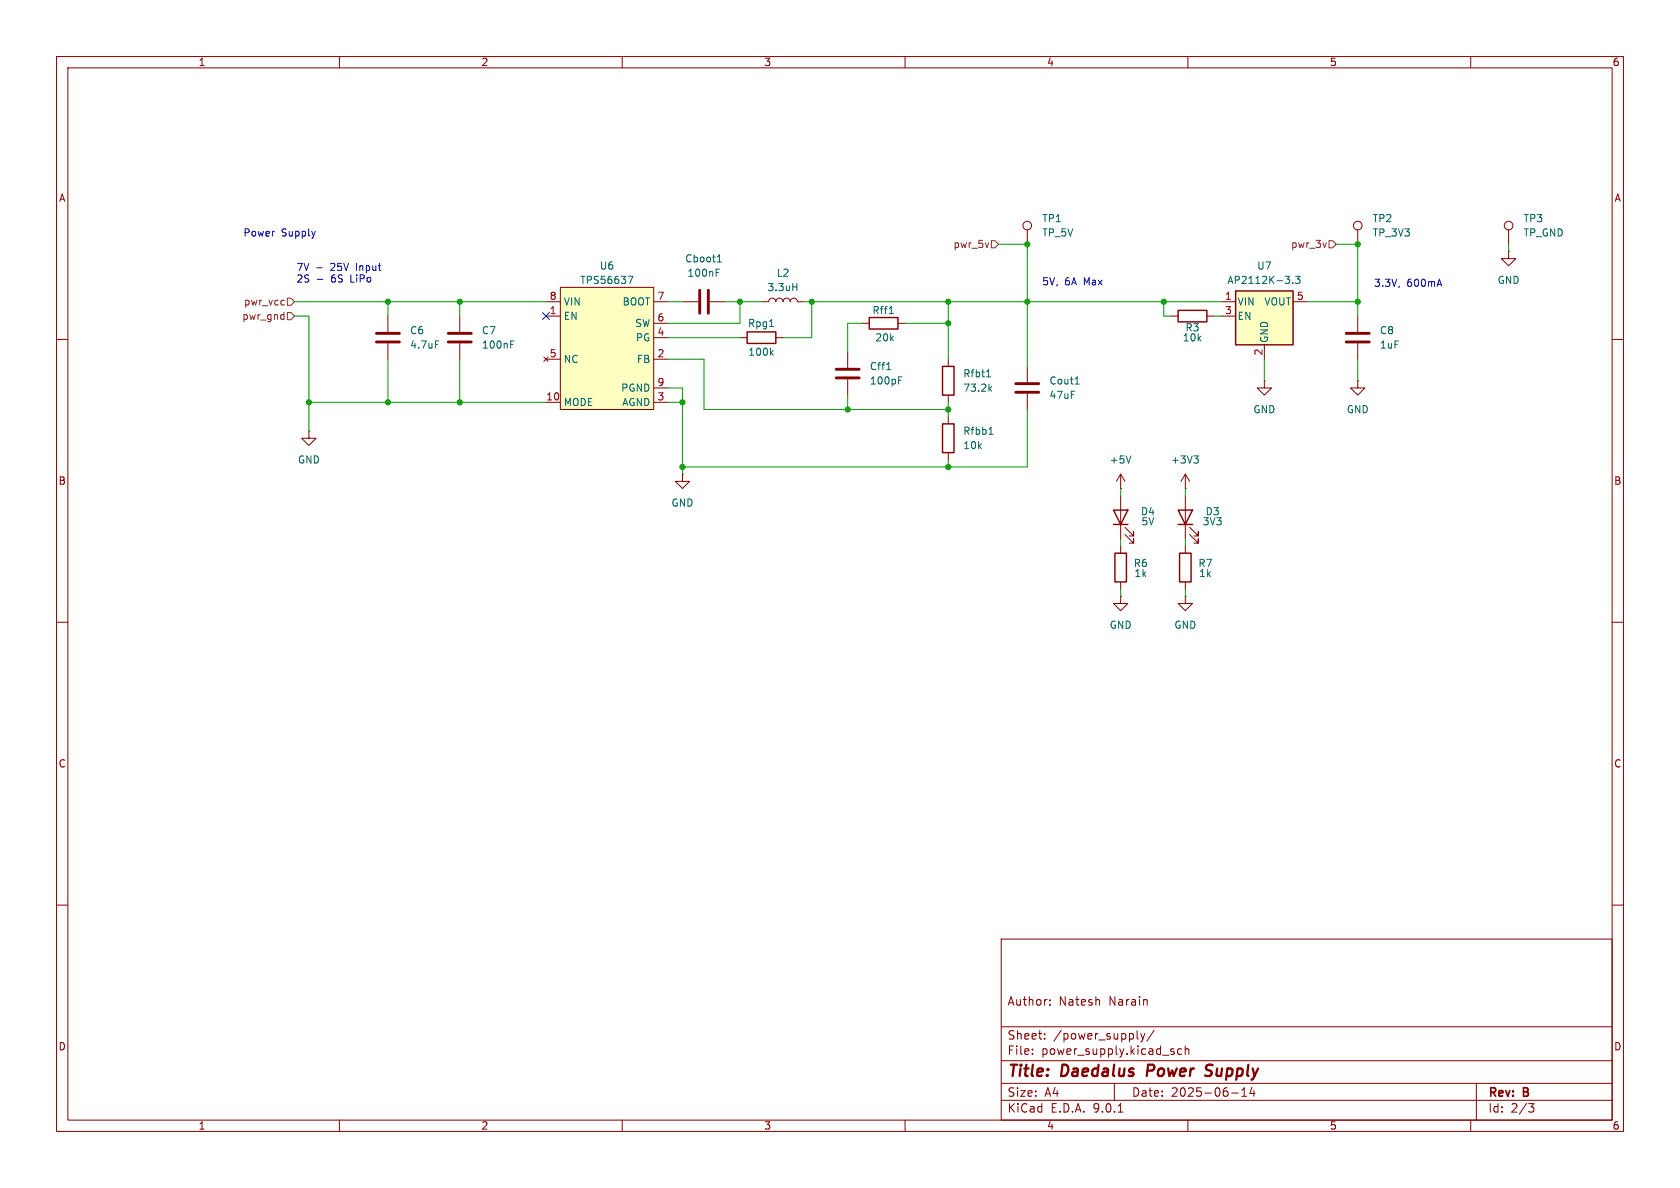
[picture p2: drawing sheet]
(kicad_sch
 (version 20250114)
 (generator "eeschema")
 (generator_version "9.0")
 (paper "A4")
 (title_block
  (title "Daedalus Power Supply")
  (date "2025-06-14")
  (rev "B")
  (comment 1 "Author: Natesh Narain"))
 (lib_symbols
  (symbol "Connector:TestPoint"
   (pin_numbers (hide yes))
   (pin_names
    (offset 0.762) (hide yes)) (exclude_from_sim no) (in_bom yes) (on_board yes)
   (property "Reference" "TP" (at 0 6.858 0) (effects (font (size 1.27 1.27))))
   (property "Value" "TestPoint" (at 0 5.08 0) (effects (font (size 1.27 1.27))))
   (property "Footprint" "" (at 5.08 0 0) (effects (font (size 1.27 1.27)) (hide yes)))
   (property "Datasheet" "~" (at 5.08 0 0) (effects (font (size 1.27 1.27)) (hide yes)))
   (property "Description" "test point" (at 0 0 0) (effects (font (size 1.27 1.27)) (hide yes)))
   (symbol "TestPoint_0_1"
    (circle (center 0 3.302) (radius 0.762) (stroke (width 0) (type default)) (fill (type none))))
   (symbol "TestPoint_1_1"
    (pin passive line (at 0 0 90) (length 2.54) (name "1" (effects (font (size 1.27 1.27)))) (number "1" (effects (font (size 1.27 1.27))))))
   (embedded_fonts no))
  (symbol "Device:C"
   (pin_numbers (hide yes))
   (pin_names
    (offset 0.254)) (exclude_from_sim no) (in_bom yes) (on_board yes)
   (property "Reference" "C" (at 0.635 2.54 0) (effects (font (size 1.27 1.27)) (justify left)))
   (property "Value" "C" (at 0.635 -2.54 0) (effects (font (size 1.27 1.27)) (justify left)))
   (property "Footprint" "" (at 0.9652 -3.81 0) (effects (font (size 1.27 1.27)) (hide yes)))
   (property "Datasheet" "~" (at 0 0 0) (effects (font (size 1.27 1.27)) (hide yes)))
   (property "Description" "Unpolarized capacitor" (at 0 0 0) (effects (font (size 1.27 1.27)) (hide yes)))
   (symbol "C_0_1"
    (polyline (pts (xy -2.032 0.762) (xy 2.032 0.762)) (stroke (width 0.508) (type default)) (fill (type none)))
    (polyline (pts (xy -2.032 -0.762) (xy 2.032 -0.762)) (stroke (width 0.508) (type default)) (fill (type none))))
   (symbol "C_1_1"
    (pin passive line (at 0 3.81 270) (length 2.794) (name "~" (effects (font (size 1.27 1.27)))) (number "1" (effects (font (size 1.27 1.27)))))
    (pin passive line (at 0 -3.81 90) (length 2.794) (name "~" (effects (font (size 1.27 1.27)))) (number "2" (effects (font (size 1.27 1.27))))))
   (embedded_fonts no))
  (symbol "Device:L"
   (pin_numbers (hide yes))
   (pin_names
    (offset 1.016) (hide yes)) (exclude_from_sim no) (in_bom yes) (on_board yes)
   (property "Reference" "L" (at -1.27 0 90) (effects (font (size 1.27 1.27))))
   (property "Value" "L" (at 1.905 0 90) (effects (font (size 1.27 1.27))))
   (property "Footprint" "" (at 0 0 0) (effects (font (size 1.27 1.27)) (hide yes)))
   (property "Datasheet" "~" (at 0 0 0) (effects (font (size 1.27 1.27)) (hide yes)))
   (property "Description" "Inductor" (at 0 0 0) (effects (font (size 1.27 1.27)) (hide yes)))
   (symbol "L_0_1"
    (arc (start 0 2.54) (mid 0.6323 1.905) (end 0 1.27) (stroke (width 0) (type default)) (fill (type none)))
    (arc (start 0 1.27) (mid 0.6323 0.635) (end 0 0) (stroke (width 0) (type default)) (fill (type none)))
    (arc (start 0 0) (mid 0.6323 -0.635) (end 0 -1.27) (stroke (width 0) (type default)) (fill (type none)))
    (arc (start 0 -1.27) (mid 0.6323 -1.905) (end 0 -2.54) (stroke (width 0) (type default)) (fill (type none))))
   (symbol "L_1_1"
    (pin passive line (at 0 3.81 270) (length 1.27) (name "1" (effects (font (size 1.27 1.27)))) (number "1" (effects (font (size 1.27 1.27)))))
    (pin passive line (at 0 -3.81 90) (length 1.27) (name "2" (effects (font (size 1.27 1.27)))) (number "2" (effects (font (size 1.27 1.27))))))
   (embedded_fonts no))
  (symbol "Device:LED"
   (pin_numbers (hide yes))
   (pin_names
    (offset 1.016) (hide yes)) (exclude_from_sim no) (in_bom yes) (on_board yes)
   (property "Reference" "D" (at 0 2.54 0) (effects (font (size 1.27 1.27))))
   (property "Value" "LED" (at 0 -2.54 0) (effects (font (size 1.27 1.27))))
   (property "Footprint" "" (at 0 0 0) (effects (font (size 1.27 1.27)) (hide yes)))
   (property "Datasheet" "~" (at 0 0 0) (effects (font (size 1.27 1.27)) (hide yes)))
   (property "Description" "Light emitting diode" (at 0 0 0) (effects (font (size 1.27 1.27)) (hide yes)))
   (property "Sim.Pins" "1=K 2=A" (at 0 0 0) (effects (font (size 1.27 1.27)) (hide yes)))
   (symbol "LED_0_1"
    (polyline (pts (xy -3.048 -0.762) (xy -4.572 -2.286) (xy -3.81 -2.286) (xy -4.572 -2.286) (xy -4.572 -1.524)) (stroke (width 0) (type default)) (fill (type none)))
    (polyline (pts (xy -1.778 -0.762) (xy -3.302 -2.286) (xy -2.54 -2.286) (xy -3.302 -2.286) (xy -3.302 -1.524)) (stroke (width 0) (type default)) (fill (type none)))
    (polyline (pts (xy -1.27 0) (xy 1.27 0)) (stroke (width 0) (type default)) (fill (type none)))
    (polyline (pts (xy -1.27 -1.27) (xy -1.27 1.27)) (stroke (width 0.254) (type default)) (fill (type none)))
    (polyline (pts (xy 1.27 -1.27) (xy 1.27 1.27) (xy -1.27 0) (xy 1.27 -1.27)) (stroke (width 0.254) (type default)) (fill (type none))))
   (symbol "LED_1_1"
    (pin passive line (at -3.81 0 0) (length 2.54) (name "K" (effects (font (size 1.27 1.27)))) (number "1" (effects (font (size 1.27 1.27)))))
    (pin passive line (at 3.81 0 180) (length 2.54) (name "A" (effects (font (size 1.27 1.27)))) (number "2" (effects (font (size 1.27 1.27))))))
   (embedded_fonts no))
  (symbol "Device:R"
   (pin_numbers (hide yes))
   (pin_names
    (offset 0)) (exclude_from_sim no) (in_bom yes) (on_board yes)
   (property "Reference" "R" (at 2.032 0 90) (effects (font (size 1.27 1.27))))
   (property "Value" "R" (at 0 0 90) (effects (font (size 1.27 1.27))))
   (property "Footprint" "" (at -1.778 0 90) (effects (font (size 1.27 1.27)) (hide yes)))
   (property "Datasheet" "~" (at 0 0 0) (effects (font (size 1.27 1.27)) (hide yes)))
   (property "Description" "Resistor" (at 0 0 0) (effects (font (size 1.27 1.27)) (hide yes)))
   (symbol "R_0_1"
    (rectangle (start -1.016 -2.54) (end 1.016 2.54) (stroke (width 0.254) (type default)) (fill (type none))))
   (symbol "R_1_1"
    (pin passive line (at 0 3.81 270) (length 1.27) (name "~" (effects (font (size 1.27 1.27)))) (number "1" (effects (font (size 1.27 1.27)))))
    (pin passive line (at 0 -3.81 90) (length 1.27) (name "~" (effects (font (size 1.27 1.27)))) (number "2" (effects (font (size 1.27 1.27))))))
   (embedded_fonts no))
  (symbol "Regulator_Linear:AP2112K-3.3"
   (pin_names
    (offset 0.254)) (exclude_from_sim no) (in_bom yes) (on_board yes)
   (property "Reference" "U" (at -5.08 5.715 0) (effects (font (size 1.27 1.27)) (justify left)))
   (property "Value" "AP2112K-3.3" (at 0 5.715 0) (effects (font (size 1.27 1.27)) (justify left)))
   (property "Footprint" "Package_TO_SOT_SMD:SOT-23-5" (at 0 8.255 0) (effects (font (size 1.27 1.27)) (hide yes)))
   (property "Datasheet" "https://www.diodes.com/assets/Datasheets/AP2112.pdf" (at 0 2.54 0) (effects (font (size 1.27 1.27)) (hide yes)))
   (property "Description" "600mA low dropout linear regulator, with enable pin, 3.8V-6V input voltage range, 3.3V fixed positive output, SOT-23-5" (at 0 0 0) (effects (font (size 1.27 1.27)) (hide yes)))
   (symbol "AP2112K-3.3_0_1"
    (rectangle (start -5.08 4.445) (end 5.08 -5.08) (stroke (width 0.254) (type default)) (fill (type background))))
   (symbol "AP2112K-3.3_1_1"
    (pin power_in line (at -7.62 2.54 0) (length 2.54) (name "VIN" (effects (font (size 1.27 1.27)))) (number "1" (effects (font (size 1.27 1.27)))))
    (pin input line (at -7.62 0 0) (length 2.54) (name "EN" (effects (font (size 1.27 1.27)))) (number "3" (effects (font (size 1.27 1.27)))))
    (pin power_in line (at 0 -7.62 90) (length 2.54) (name "GND" (effects (font (size 1.27 1.27)))) (number "2" (effects (font (size 1.27 1.27)))))
    (pin no_connect line (at 5.08 0 180) (length 2.54) (hide yes) (name "NC" (effects (font (size 1.27 1.27)))) (number "4" (effects (font (size 1.27 1.27)))))
    (pin power_out line (at 7.62 2.54 180) (length 2.54) (name "VOUT" (effects (font (size 1.27 1.27)))) (number "5" (effects (font (size 1.27 1.27))))))
   (embedded_fonts no))
  (symbol "power:+3V3"
   (power)
   (pin_numbers (hide yes))
   (pin_names
    (offset 0) (hide yes)) (exclude_from_sim no) (in_bom yes) (on_board yes)
   (property "Reference" "#PWR" (at 0 -3.81 0) (effects (font (size 1.27 1.27)) (hide yes)))
   (property "Value" "+3V3" (at 0 3.556 0) (effects (font (size 1.27 1.27))))
   (property "Footprint" "" (at 0 0 0) (effects (font (size 1.27 1.27)) (hide yes)))
   (property "Datasheet" "" (at 0 0 0) (effects (font (size 1.27 1.27)) (hide yes)))
   (property "Description" "Power symbol creates a global label with name \"+3V3\"" (at 0 0 0) (effects (font (size 1.27 1.27)) (hide yes)))
   (symbol "+3V3_0_1"
    (polyline (pts (xy -0.762 1.27) (xy 0 2.54)) (stroke (width 0) (type default)) (fill (type none)))
    (polyline (pts (xy 0 2.54) (xy 0.762 1.27)) (stroke (width 0) (type default)) (fill (type none)))
    (polyline (pts (xy 0 0) (xy 0 2.54)) (stroke (width 0) (type default)) (fill (type none))))
   (symbol "+3V3_1_1"
    (pin power_in line (at 0 0 90) (length 0) (name "~" (effects (font (size 1.27 1.27)))) (number "1" (effects (font (size 1.27 1.27))))))
   (embedded_fonts no))
  (symbol "power:+5V"
   (power)
   (pin_numbers (hide yes))
   (pin_names
    (offset 0) (hide yes)) (exclude_from_sim no) (in_bom yes) (on_board yes)
   (property "Reference" "#PWR" (at 0 -3.81 0) (effects (font (size 1.27 1.27)) (hide yes)))
   (property "Value" "+5V" (at 0 3.556 0) (effects (font (size 1.27 1.27))))
   (property "Footprint" "" (at 0 0 0) (effects (font (size 1.27 1.27)) (hide yes)))
   (property "Datasheet" "" (at 0 0 0) (effects (font (size 1.27 1.27)) (hide yes)))
   (property "Description" "Power symbol creates a global label with name \"+5V\"" (at 0 0 0) (effects (font (size 1.27 1.27)) (hide yes)))
   (symbol "+5V_0_1"
    (polyline (pts (xy -0.762 1.27) (xy 0 2.54)) (stroke (width 0) (type default)) (fill (type none)))
    (polyline (pts (xy 0 2.54) (xy 0.762 1.27)) (stroke (width 0) (type default)) (fill (type none)))
    (polyline (pts (xy 0 0) (xy 0 2.54)) (stroke (width 0) (type default)) (fill (type none))))
   (symbol "+5V_1_1"
    (pin power_in line (at 0 0 90) (length 0) (name "~" (effects (font (size 1.27 1.27)))) (number "1" (effects (font (size 1.27 1.27))))))
   (embedded_fonts no))
  (symbol "power:GND"
   (power)
   (pin_numbers (hide yes))
   (pin_names
    (offset 0) (hide yes)) (exclude_from_sim no) (in_bom yes) (on_board yes)
   (property "Reference" "#PWR" (at 0 -6.35 0) (effects (font (size 1.27 1.27)) (hide yes)))
   (property "Value" "GND" (at 0 -3.81 0) (effects (font (size 1.27 1.27))))
   (property "Footprint" "" (at 0 0 0) (effects (font (size 1.27 1.27)) (hide yes)))
   (property "Datasheet" "" (at 0 0 0) (effects (font (size 1.27 1.27)) (hide yes)))
   (property "Description" "Power symbol creates a global label with name \"GND\" , ground" (at 0 0 0) (effects (font (size 1.27 1.27)) (hide yes)))
   (symbol "GND_0_1"
    (polyline (pts (xy 0 0) (xy 0 -1.27) (xy 1.27 -1.27) (xy 0 -2.54) (xy -1.27 -1.27) (xy 0 -1.27)) (stroke (width 0) (type default)) (fill (type none))))
   (symbol "GND_1_1"
    (pin power_in line (at 0 0 270) (length 0) (name "~" (effects (font (size 1.27 1.27)))) (number "1" (effects (font (size 1.27 1.27))))))
   (embedded_fonts no))
  (symbol "power_supply:TPS56637" (exclude_from_sim no) (in_bom yes) (on_board yes)
   (property "Reference" "U" (at 0 0 0) (effects (font (size 1.27 1.27))))
   (property "Value" "TPS56637" (at 0 0 0) (effects (font (size 1.27 1.27))))
   (property "Footprint" "package_qfn_ext:VQFN-10-3x3mm" (at 0 0 0) (effects (font (size 1.27 1.27)) (hide yes)))
   (property "Datasheet" "https://www.ti.com/lit/ds/symlink/tps56637.pdf" (at 0 0 0) (effects (font (size 1.27 1.27)) (hide yes)))
   (property "Description" "" (at 0 0 0) (effects (font (size 1.27 1.27)) (hide yes)))
   (property "LCSC" "C841386" (at 0 0 0) (effects (font (size 1.27 1.27)) (hide yes)))
   (symbol "TPS56637_1_1"
    (rectangle (start -7.62 -1.27) (end 8.89 -22.86) (stroke (width 0) (type solid)) (fill (type background)))
    (pin power_in line (at -10.16 -3.81 0) (length 2.54) (name "VIN" (effects (font (size 1.27 1.27)))) (number "8" (effects (font (size 1.27 1.27)))))
    (pin input line (at -10.16 -6.35 0) (length 2.54) (name "EN" (effects (font (size 1.27 1.27)))) (number "1" (effects (font (size 1.27 1.27)))))
    (pin no_connect line (at -10.16 -13.97 0) (length 2.54) (name "NC" (effects (font (size 1.27 1.27)))) (number "5" (effects (font (size 1.27 1.27)))))
    (pin input line (at -10.16 -21.59 0) (length 2.54) (name "MODE" (effects (font (size 1.27 1.27)))) (number "10" (effects (font (size 1.27 1.27)))))
    (pin input line (at 11.43 -3.81 180) (length 2.54) (name "BOOT" (effects (font (size 1.27 1.27)))) (number "7" (effects (font (size 1.27 1.27)))))
    (pin input line (at 11.43 -7.62 180) (length 2.54) (name "SW" (effects (font (size 1.27 1.27)))) (number "6" (effects (font (size 1.27 1.27)))))
    (pin input line (at 11.43 -10.16 180) (length 2.54) (name "PG" (effects (font (size 1.27 1.27)))) (number "4" (effects (font (size 1.27 1.27)))))
    (pin input line (at 11.43 -13.97 180) (length 2.54) (name "FB" (effects (font (size 1.27 1.27)))) (number "2" (effects (font (size 1.27 1.27)))))
    (pin input line (at 11.43 -19.05 180) (length 2.54) (name "PGND" (effects (font (size 1.27 1.27)))) (number "9" (effects (font (size 1.27 1.27)))))
    (pin power_in line (at 11.43 -21.59 180) (length 2.54) (name "AGND" (effects (font (size 1.27 1.27)))) (number "3" (effects (font (size 1.27 1.27))))))
   (embedded_fonts no)))
 (text "5V, 6A Max"
  (exclude_from_sim no)
  (at 184.15 50.038 0)
  (effects (font (size 1.27 1.27)) (justify left)))
 (text "3.3V, 600mA"
  (exclude_from_sim no)
  (at 242.824 50.292 0)
  (effects (font (size 1.27 1.27)) (justify left)))
 (text "7V - 25V Input\n2S - 6S LiPo"
  (exclude_from_sim no)
  (at 52.324 48.514 0)
  (effects (font (size 1.27 1.27)) (justify left)))
 (text "Power Supply"
  (exclude_from_sim no)
  (at 42.926 41.402 0)
  (effects (font (size 1.27 1.27)) (justify left)))
 (junction
  (at 68.58 71.12)
  (diameter 0)
  (color 0 0 0 0))
 (junction
  (at 120.65 71.12)
  (diameter 0)
  (color 0 0 0 0))
 (junction
  (at 54.61 71.12)
  (diameter 0)
  (color 0 0 0 0))
 (junction
  (at 167.64 82.55)
  (diameter 0)
  (color 0 0 0 0))
 (junction
  (at 240.03 53.34)
  (diameter 0)
  (color 0 0 0 0))
 (junction
  (at 81.28 53.34)
  (diameter 0)
  (color 0 0 0 0))
 (junction
  (at 181.61 43.18)
  (diameter 0)
  (color 0 0 0 0))
 (junction
  (at 181.61 53.34)
  (diameter 0)
  (color 0 0 0 0))
 (junction
  (at 205.74 53.34)
  (diameter 0)
  (color 0 0 0 0))
 (junction
  (at 68.58 53.34)
  (diameter 0)
  (color 0 0 0 0))
 (junction
  (at 130.81 53.34)
  (diameter 0)
  (color 0 0 0 0))
 (junction
  (at 81.28 71.12)
  (diameter 0)
  (color 0 0 0 0))
 (junction
  (at 167.64 53.34)
  (diameter 0)
  (color 0 0 0 0))
 (junction
  (at 240.03 43.18)
  (diameter 0)
  (color 0 0 0 0))
 (junction
  (at 149.86 72.39)
  (diameter 0)
  (color 0 0 0 0))
 (junction
  (at 167.64 57.15)
  (diameter 0)
  (color 0 0 0 0))
 (junction
  (at 143.51 53.34)
  (diameter 0)
  (color 0 0 0 0))
 (junction
  (at 120.65 82.55)
  (diameter 0)
  (color 0 0 0 0))
 (junction
  (at 167.64 72.39)
  (diameter 0)
  (color 0 0 0 0))
 (no_connect
  (at 96.52 55.88))
 (wire
  (pts (xy 142.24 53.34) (xy 143.51 53.34))
  (stroke (width 0) (type default)))
 (wire
  (pts (xy 118.11 68.58) (xy 120.65 68.58))
  (stroke (width 0) (type default)))
 (wire
  (pts (xy 198.12 86.36) (xy 198.12 87.63))
  (stroke (width 0) (type default)))
 (wire
  (pts (xy 130.81 57.15) (xy 130.81 53.34))
  (stroke (width 0) (type default)))
 (wire
  (pts (xy 120.65 82.55) (xy 167.64 82.55))
  (stroke (width 0) (type default)))
 (wire
  (pts (xy 54.61 71.12) (xy 54.61 76.2))
  (stroke (width 0) (type default)))
 (wire
  (pts (xy 81.28 53.34) (xy 96.52 53.34))
  (stroke (width 0) (type default)))
 (wire
  (pts (xy 81.28 63.5) (xy 81.28 71.12))
  (stroke (width 0) (type default)))
 (wire
  (pts (xy 236.22 43.18) (xy 240.03 43.18))
  (stroke (width 0) (type default)))
 (wire
  (pts (xy 54.61 71.12) (xy 68.58 71.12))
  (stroke (width 0) (type default)))
 (wire
  (pts (xy 167.64 53.34) (xy 143.51 53.34))
  (stroke (width 0) (type default)))
 (wire
  (pts (xy 209.55 95.25) (xy 209.55 96.52))
  (stroke (width 0) (type default)))
 (wire
  (pts (xy 167.64 72.39) (xy 167.64 73.66))
  (stroke (width 0) (type default)))
 (wire
  (pts (xy 120.65 82.55) (xy 120.65 83.82))
  (stroke (width 0) (type default)))
 (wire
  (pts (xy 118.11 71.12) (xy 120.65 71.12))
  (stroke (width 0) (type default)))
 (wire
  (pts (xy 167.64 63.5) (xy 167.64 57.15))
  (stroke (width 0) (type default)))
 (wire
  (pts (xy 81.28 53.34) (xy 81.28 55.88))
  (stroke (width 0) (type default)))
 (wire
  (pts (xy 143.51 59.69) (xy 143.51 53.34))
  (stroke (width 0) (type default)))
 (wire
  (pts (xy 149.86 57.15) (xy 152.4 57.15))
  (stroke (width 0) (type default)))
 (wire
  (pts (xy 128.27 53.34) (xy 130.81 53.34))
  (stroke (width 0) (type default)))
 (wire
  (pts (xy 205.74 53.34) (xy 215.9 53.34))
  (stroke (width 0) (type default)))
 (wire
  (pts (xy 124.46 72.39) (xy 149.86 72.39))
  (stroke (width 0) (type default)))
 (wire
  (pts (xy 181.61 72.39) (xy 181.61 82.55))
  (stroke (width 0) (type default)))
 (wire
  (pts (xy 209.55 86.36) (xy 209.55 87.63))
  (stroke (width 0) (type default)))
 (wire
  (pts (xy 181.61 53.34) (xy 167.64 53.34))
  (stroke (width 0) (type default)))
 (wire
  (pts (xy 205.74 55.88) (xy 205.74 53.34))
  (stroke (width 0) (type default)))
 (wire
  (pts (xy 266.7 43.18) (xy 266.7 44.45))
  (stroke (width 0) (type default)))
 (wire
  (pts (xy 240.03 53.34) (xy 240.03 55.88))
  (stroke (width 0) (type default)))
 (wire
  (pts (xy 181.61 43.18) (xy 176.53 43.18))
  (stroke (width 0) (type default)))
 (wire
  (pts (xy 81.28 71.12) (xy 96.52 71.12))
  (stroke (width 0) (type default)))
 (wire
  (pts (xy 120.65 68.58) (xy 120.65 71.12))
  (stroke (width 0) (type default)))
 (wire
  (pts (xy 118.11 63.5) (xy 124.46 63.5))
  (stroke (width 0) (type default)))
 (wire
  (pts (xy 118.11 53.34) (xy 120.65 53.34))
  (stroke (width 0) (type default)))
 (wire
  (pts (xy 167.64 57.15) (xy 167.64 53.34))
  (stroke (width 0) (type default)))
 (wire
  (pts (xy 167.64 81.28) (xy 167.64 82.55))
  (stroke (width 0) (type default)))
 (wire
  (pts (xy 198.12 95.25) (xy 198.12 96.52))
  (stroke (width 0) (type default)))
 (wire
  (pts (xy 167.64 72.39) (xy 167.64 71.12))
  (stroke (width 0) (type default)))
 (wire
  (pts (xy 149.86 69.85) (xy 149.86 72.39))
  (stroke (width 0) (type default)))
 (wire
  (pts (xy 52.07 53.34) (xy 68.58 53.34))
  (stroke (width 0) (type default)))
 (wire
  (pts (xy 181.61 53.34) (xy 205.74 53.34))
  (stroke (width 0) (type default)))
 (wire
  (pts (xy 198.12 104.14) (xy 198.12 105.41))
  (stroke (width 0) (type default)))
 (wire
  (pts (xy 68.58 63.5) (xy 68.58 71.12))
  (stroke (width 0) (type default)))
 (wire
  (pts (xy 181.61 64.77) (xy 181.61 53.34))
  (stroke (width 0) (type default)))
 (wire
  (pts (xy 124.46 63.5) (xy 124.46 72.39))
  (stroke (width 0) (type default)))
 (wire
  (pts (xy 240.03 63.5) (xy 240.03 67.31))
  (stroke (width 0) (type default)))
 (wire
  (pts (xy 207.01 55.88) (xy 205.74 55.88))
  (stroke (width 0) (type default)))
 (wire
  (pts (xy 149.86 62.23) (xy 149.86 57.15))
  (stroke (width 0) (type default)))
 (wire
  (pts (xy 149.86 72.39) (xy 167.64 72.39))
  (stroke (width 0) (type default)))
 (wire
  (pts (xy 120.65 71.12) (xy 120.65 82.55))
  (stroke (width 0) (type default)))
 (wire
  (pts (xy 160.02 57.15) (xy 167.64 57.15))
  (stroke (width 0) (type default)))
 (wire
  (pts (xy 214.63 55.88) (xy 215.9 55.88))
  (stroke (width 0) (type default)))
 (wire
  (pts (xy 223.52 63.5) (xy 223.52 67.31))
  (stroke (width 0) (type default)))
 (wire
  (pts (xy 181.61 43.18) (xy 181.61 53.34))
  (stroke (width 0) (type default)))
 (wire
  (pts (xy 118.11 59.69) (xy 130.81 59.69))
  (stroke (width 0) (type default)))
 (wire
  (pts (xy 68.58 53.34) (xy 68.58 55.88))
  (stroke (width 0) (type default)))
 (wire
  (pts (xy 68.58 53.34) (xy 81.28 53.34))
  (stroke (width 0) (type default)))
 (wire
  (pts (xy 68.58 71.12) (xy 81.28 71.12))
  (stroke (width 0) (type default)))
 (wire
  (pts (xy 118.11 57.15) (xy 130.81 57.15))
  (stroke (width 0) (type default)))
 (wire
  (pts (xy 54.61 55.88) (xy 54.61 71.12))
  (stroke (width 0) (type default)))
 (wire
  (pts (xy 231.14 53.34) (xy 240.03 53.34))
  (stroke (width 0) (type default)))
 (wire
  (pts (xy 52.07 55.88) (xy 54.61 55.88))
  (stroke (width 0) (type default)))
 (wire
  (pts (xy 209.55 104.14) (xy 209.55 105.41))
  (stroke (width 0) (type default)))
 (wire
  (pts (xy 240.03 43.18) (xy 240.03 53.34))
  (stroke (width 0) (type default)))
 (wire
  (pts (xy 181.61 82.55) (xy 167.64 82.55))
  (stroke (width 0) (type default)))
 (wire
  (pts (xy 138.43 59.69) (xy 143.51 59.69))
  (stroke (width 0) (type default)))
 (wire
  (pts (xy 130.81 53.34) (xy 134.62 53.34))
  (stroke (width 0) (type default)))
 (hierarchical_label "pwr_vcc"
  (shape input)
  (at 52.07 53.34 180)
  (effects (font (size 1.27 1.27)) (justify right)))
 (hierarchical_label "pwr_3v"
  (shape input)
  (at 236.22 43.18 180)
  (effects (font (size 1.27 1.27)) (justify right)))
 (hierarchical_label "pwr_gnd"
  (shape input)
  (at 52.07 55.88 180)
  (effects (font (size 1.27 1.27)) (justify right)))
 (hierarchical_label "pwr_5v"
  (shape input)
  (at 176.53 43.18 180)
  (effects (font (size 1.27 1.27)) (justify right)))
 (symbol
  (lib_id "power_supply:TPS56637")
  (at 106.68 49.53 0)
  (unit 1)
  (exclude_from_sim no)
  (in_bom yes)
  (on_board yes)
  (dnp no)
  (fields_autoplaced yes)
  (property "Reference" "U6" (at 107.315 46.99 0) (effects (font (size 1.27 1.27))))
  (property "Value" "TPS56637" (at 107.315 49.53 0) (effects (font (size 1.27 1.27))))
  (property "Footprint" "package_qfn_ext:VQFN-10-3x3mm" (at 106.68 49.53 0) (effects (font (size 1.27 1.27)) (hide yes)))
  (property "Datasheet" "https://www.ti.com/lit/ds/symlink/tps56637.pdf" (at 106.68 49.53 0) (effects (font (size 1.27 1.27)) (hide yes)))
  (property "Description" "" (at 106.68 49.53 0) (effects (font (size 1.27 1.27)) (hide yes)))
  (property "LCSC" "C841386" (at 106.68 49.53 0) (effects (font (size 1.27 1.27)) (hide yes)))
  (pin "3")
  (pin "8")
  (pin "4")
  (pin "5")
  (pin "6")
  (pin "9")
  (pin "10")
  (pin "1")
  (pin "2")
  (pin "7"))
 (symbol
  (lib_id "power:GND")
  (at 54.61 76.2 0)
  (unit 1)
  (exclude_from_sim no)
  (in_bom yes)
  (on_board yes)
  (dnp no)
  (fields_autoplaced yes)
  (property "Reference" "#PWR021" (at 54.61 82.55 0) (effects (font (size 1.27 1.27)) (hide yes)))
  (property "Value" "GND" (at 54.61 81.28 0) (effects (font (size 1.27 1.27))))
  (property "Footprint" "" (at 54.61 76.2 0) (effects (font (size 1.27 1.27)) (hide yes)))
  (property "Datasheet" "" (at 54.61 76.2 0) (effects (font (size 1.27 1.27)) (hide yes)))
  (property "Description" "Power symbol creates a global label with name \"GND\" , ground" (at 54.61 76.2 0) (effects (font (size 1.27 1.27)) (hide yes)))
  (pin "1"))
 (symbol
  (lib_id "Device:C")
  (at 240.03 59.69 0)
  (unit 1)
  (exclude_from_sim no)
  (in_bom yes)
  (on_board yes)
  (dnp no)
  (fields_autoplaced yes)
  (property "Reference" "C8" (at 243.84 58.4199 0) (effects (font (size 1.27 1.27)) (justify left)))
  (property "Value" "1uF" (at 243.84 60.9599 0) (effects (font (size 1.27 1.27)) (justify left)))
  (property "Footprint" "Capacitor_SMD:C_0402_1005Metric" (at 240.9952 63.5 0) (effects (font (size 1.27 1.27)) (hide yes)))
  (property "Datasheet" "" (at 240.03 59.69 0) (effects (font (size 1.27 1.27)) (hide yes)))
  (property "Description" "Unpolarized capacitor" (at 240.03 59.69 0) (effects (font (size 1.27 1.27)) (hide yes)))
  (property "LCSC" "C52923" (at 240.03 59.69 0) (effects (font (size 1.27 1.27)) (hide yes)))
  (pin "2")
  (pin "1"))
 (symbol
  (lib_id "Device:C")
  (at 81.28 59.69 0)
  (unit 1)
  (exclude_from_sim no)
  (in_bom yes)
  (on_board yes)
  (dnp no)
  (fields_autoplaced yes)
  (property "Reference" "C7" (at 85.09 58.4199 0) (effects (font (size 1.27 1.27)) (justify left)))
  (property "Value" "100nF" (at 85.09 60.9599 0) (effects (font (size 1.27 1.27)) (justify left)))
  (property "Footprint" "Capacitor_SMD:C_0402_1005Metric" (at 82.2452 63.5 0) (effects (font (size 1.27 1.27)) (hide yes)))
  (property "Datasheet" "" (at 81.28 59.69 0) (effects (font (size 1.27 1.27)) (hide yes)))
  (property "Description" "Unpolarized capacitor" (at 81.28 59.69 0) (effects (font (size 1.27 1.27)) (hide yes)))
  (property "LCSC" "C307331" (at 81.28 59.69 0) (effects (font (size 1.27 1.27)) (hide yes)))
  (pin "2")
  (pin "1"))
 (symbol
  (lib_id "Device:R")
  (at 167.64 67.31 0)
  (unit 1)
  (exclude_from_sim no)
  (in_bom yes)
  (on_board yes)
  (dnp no)
  (fields_autoplaced yes)
  (property "Reference" "Rfbt1" (at 170.18 66.0399 0) (effects (font (size 1.27 1.27)) (justify left)))
  (property "Value" "73.2k" (at 170.18 68.5799 0) (effects (font (size 1.27 1.27)) (justify left)))
  (property "Footprint" "Resistor_SMD:R_0402_1005Metric" (at 165.862 67.31 90) (effects (font (size 1.27 1.27)) (hide yes)))
  (property "Datasheet" "" (at 167.64 67.31 0) (effects (font (size 1.27 1.27)) (hide yes)))
  (property "Description" "Resistor" (at 167.64 67.31 0) (effects (font (size 1.27 1.27)) (hide yes)))
  (property "LCSC" "C185398" (at 167.64 67.31 0) (effects (font (size 1.27 1.27)) (hide yes)))
  (pin "2")
  (pin "1"))
 (symbol
  (lib_id "power:+5V")
  (at 198.12 86.36 0)
  (unit 1)
  (exclude_from_sim no)
  (in_bom yes)
  (on_board yes)
  (dnp no)
  (fields_autoplaced yes)
  (property "Reference" "#PWR040" (at 198.12 90.17 0) (effects (font (size 1.27 1.27)) (hide yes)))
  (property "Value" "+5V" (at 198.12 81.28 0) (effects (font (size 1.27 1.27))))
  (property "Footprint" "" (at 198.12 86.36 0) (effects (font (size 1.27 1.27)) (hide yes)))
  (property "Datasheet" "" (at 198.12 86.36 0) (effects (font (size 1.27 1.27)) (hide yes)))
  (property "Description" "Power symbol creates a global label with name \"+5V\"" (at 198.12 86.36 0) (effects (font (size 1.27 1.27)) (hide yes)))
  (pin "1"))
 (symbol
  (lib_id "power:GND")
  (at 240.03 67.31 0)
  (unit 1)
  (exclude_from_sim no)
  (in_bom yes)
  (on_board yes)
  (dnp no)
  (fields_autoplaced yes)
  (property "Reference" "#PWR026" (at 240.03 73.66 0) (effects (font (size 1.27 1.27)) (hide yes)))
  (property "Value" "GND" (at 240.03 72.39 0) (effects (font (size 1.27 1.27))))
  (property "Footprint" "" (at 240.03 67.31 0) (effects (font (size 1.27 1.27)) (hide yes)))
  (property "Datasheet" "" (at 240.03 67.31 0) (effects (font (size 1.27 1.27)) (hide yes)))
  (property "Description" "Power symbol creates a global label with name \"GND\" , ground" (at 240.03 67.31 0) (effects (font (size 1.27 1.27)) (hide yes)))
  (pin "1"))
 (symbol
  (lib_id "Connector:TestPoint")
  (at 266.7 43.18 0)
  (unit 1)
  (exclude_from_sim no)
  (in_bom yes)
  (on_board yes)
  (dnp no)
  (fields_autoplaced yes)
  (property "Reference" "TP3" (at 269.24 38.6079 0) (effects (font (size 1.27 1.27)) (justify left)))
  (property "Value" "TP_GND" (at 269.24 41.1479 0) (effects (font (size 1.27 1.27)) (justify left)))
  (property "Footprint" "TestPoint:TestPoint_Pad_2.0x2.0mm" (at 271.78 43.18 0) (effects (font (size 1.27 1.27)) (hide yes)))
  (property "Datasheet" "~" (at 271.78 43.18 0) (effects (font (size 1.27 1.27)) (hide yes)))
  (property "Description" "test point" (at 266.7 43.18 0) (effects (font (size 1.27 1.27)) (hide yes)))
  (pin "1"))
 (symbol
  (lib_id "Device:L")
  (at 138.43 53.34 90)
  (unit 1)
  (exclude_from_sim no)
  (in_bom yes)
  (on_board yes)
  (dnp no)
  (fields_autoplaced yes)
  (property "Reference" "L2" (at 138.43 48.26 90) (effects (font (size 1.27 1.27))))
  (property "Value" "3.3uH" (at 138.43 50.8 90) (effects (font (size 1.27 1.27))))
  (property "Footprint" "inductors:IHLP2525CZER3R3M01" (at 138.43 53.34 0) (effects (font (size 1.27 1.27)) (hide yes)))
  (property "Datasheet" "" (at 138.43 53.34 0) (effects (font (size 1.27 1.27)) (hide yes)))
  (property "Description" "Inductor" (at 138.43 53.34 0) (effects (font (size 1.27 1.27)) (hide yes)))
  (property "LCSC" "C506574" (at 138.43 53.34 90) (effects (font (size 1.27 1.27)) (hide yes)))
  (pin "2")
  (pin "1"))
 (symbol
  (lib_id "Connector:TestPoint")
  (at 181.61 43.18 0)
  (unit 1)
  (exclude_from_sim no)
  (in_bom yes)
  (on_board yes)
  (dnp no)
  (fields_autoplaced yes)
  (property "Reference" "TP1" (at 184.15 38.6079 0) (effects (font (size 1.27 1.27)) (justify left)))
  (property "Value" "TP_5V" (at 184.15 41.1479 0) (effects (font (size 1.27 1.27)) (justify left)))
  (property "Footprint" "TestPoint:TestPoint_Pad_2.0x2.0mm" (at 186.69 43.18 0) (effects (font (size 1.27 1.27)) (hide yes)))
  (property "Datasheet" "~" (at 186.69 43.18 0) (effects (font (size 1.27 1.27)) (hide yes)))
  (property "Description" "test point" (at 181.61 43.18 0) (effects (font (size 1.27 1.27)) (hide yes)))
  (pin "1"))
 (symbol
  (lib_id "Device:C")
  (at 124.46 53.34 90)
  (unit 1)
  (exclude_from_sim no)
  (in_bom yes)
  (on_board yes)
  (dnp no)
  (fields_autoplaced yes)
  (property "Reference" "Cboot1" (at 124.46 45.72 90) (effects (font (size 1.27 1.27))))
  (property "Value" "100nF" (at 124.46 48.26 90) (effects (font (size 1.27 1.27))))
  (property "Footprint" "Capacitor_SMD:C_0402_1005Metric" (at 128.27 52.3748 0) (effects (font (size 1.27 1.27)) (hide yes)))
  (property "Datasheet" "" (at 124.46 53.34 0) (effects (font (size 1.27 1.27)) (hide yes)))
  (property "Description" "Unpolarized capacitor" (at 124.46 53.34 0) (effects (font (size 1.27 1.27)) (hide yes)))
  (property "LCSC" "C307331" (at 124.46 53.34 90) (effects (font (size 1.27 1.27)) (hide yes)))
  (pin "1")
  (pin "2"))
 (symbol
  (lib_id "power:GND")
  (at 223.52 67.31 0)
  (unit 1)
  (exclude_from_sim no)
  (in_bom yes)
  (on_board yes)
  (dnp no)
  (fields_autoplaced yes)
  (property "Reference" "#PWR024" (at 223.52 73.66 0) (effects (font (size 1.27 1.27)) (hide yes)))
  (property "Value" "GND" (at 223.52 72.39 0) (effects (font (size 1.27 1.27))))
  (property "Footprint" "" (at 223.52 67.31 0) (effects (font (size 1.27 1.27)) (hide yes)))
  (property "Datasheet" "" (at 223.52 67.31 0) (effects (font (size 1.27 1.27)) (hide yes)))
  (property "Description" "Power symbol creates a global label with name \"GND\" , ground" (at 223.52 67.31 0) (effects (font (size 1.27 1.27)) (hide yes)))
  (pin "1"))
 (symbol
  (lib_id "Device:R")
  (at 210.82 55.88 90)
  (unit 1)
  (exclude_from_sim no)
  (in_bom yes)
  (on_board yes)
  (dnp no)
  (property "Reference" "R3" (at 210.82 57.912 90) (effects (font (size 1.27 1.27))))
  (property "Value" "10k" (at 210.82 59.69 90) (effects (font (size 1.27 1.27))))
  (property "Footprint" "Resistor_SMD:R_0402_1005Metric" (at 210.82 57.658 90) (effects (font (size 1.27 1.27)) (hide yes)))
  (property "Datasheet" "~" (at 210.82 55.88 0) (effects (font (size 1.27 1.27)) (hide yes)))
  (property "Description" "Resistor" (at 210.82 55.88 0) (effects (font (size 1.27 1.27)) (hide yes)))
  (property "LCSC" "C25744" (at 210.82 55.88 90) (effects (font (size 1.27 1.27)) (hide yes)))
  (pin "2")
  (pin "1"))
 (symbol
  (lib_id "Device:R")
  (at 167.64 77.47 0)
  (unit 1)
  (exclude_from_sim no)
  (in_bom yes)
  (on_board yes)
  (dnp no)
  (fields_autoplaced yes)
  (property "Reference" "Rfbb1" (at 170.18 76.1999 0) (effects (font (size 1.27 1.27)) (justify left)))
  (property "Value" "10k" (at 170.18 78.7399 0) (effects (font (size 1.27 1.27)) (justify left)))
  (property "Footprint" "Resistor_SMD:R_0402_1005Metric" (at 165.862 77.47 90) (effects (font (size 1.27 1.27)) (hide yes)))
  (property "Datasheet" "" (at 167.64 77.47 0) (effects (font (size 1.27 1.27)) (hide yes)))
  (property "Description" "Resistor" (at 167.64 77.47 0) (effects (font (size 1.27 1.27)) (hide yes)))
  (property "LCSC" "C25744" (at 167.64 77.47 0) (effects (font (size 1.27 1.27)) (hide yes)))
  (pin "2")
  (pin "1"))
 (symbol
  (lib_id "Device:C")
  (at 149.86 66.04 0)
  (unit 1)
  (exclude_from_sim no)
  (in_bom yes)
  (on_board yes)
  (dnp no)
  (fields_autoplaced yes)
  (property "Reference" "Cff1" (at 153.67 64.7699 0) (effects (font (size 1.27 1.27)) (justify left)))
  (property "Value" "100pF" (at 153.67 67.3099 0) (effects (font (size 1.27 1.27)) (justify left)))
  (property "Footprint" "Capacitor_SMD:C_0402_1005Metric" (at 150.8252 69.85 0) (effects (font (size 1.27 1.27)) (hide yes)))
  (property "Datasheet" "" (at 149.86 66.04 0) (effects (font (size 1.27 1.27)) (hide yes)))
  (property "Description" "Unpolarized capacitor" (at 149.86 66.04 0) (effects (font (size 1.27 1.27)) (hide yes)))
  (property "LCSC" "C26409" (at 149.86 66.04 0) (effects (font (size 1.27 1.27)) (hide yes)))
  (pin "1")
  (pin "2"))
 (symbol
  (lib_id "Connector:TestPoint")
  (at 240.03 43.18 0)
  (unit 1)
  (exclude_from_sim no)
  (in_bom yes)
  (on_board yes)
  (dnp no)
  (fields_autoplaced yes)
  (property "Reference" "TP2" (at 242.57 38.6079 0) (effects (font (size 1.27 1.27)) (justify left)))
  (property "Value" "TP_3V3" (at 242.57 41.1479 0) (effects (font (size 1.27 1.27)) (justify left)))
  (property "Footprint" "TestPoint:TestPoint_Pad_2.0x2.0mm" (at 245.11 43.18 0) (effects (font (size 1.27 1.27)) (hide yes)))
  (property "Datasheet" "~" (at 245.11 43.18 0) (effects (font (size 1.27 1.27)) (hide yes)))
  (property "Description" "test point" (at 240.03 43.18 0) (effects (font (size 1.27 1.27)) (hide yes)))
  (pin "1"))
 (symbol
  (lib_id "power:+3V3")
  (at 209.55 86.36 0)
  (unit 1)
  (exclude_from_sim no)
  (in_bom yes)
  (on_board yes)
  (dnp no)
  (fields_autoplaced yes)
  (property "Reference" "#PWR042" (at 209.55 90.17 0) (effects (font (size 1.27 1.27)) (hide yes)))
  (property "Value" "+3V3" (at 209.55 81.28 0) (effects (font (size 1.27 1.27))))
  (property "Footprint" "" (at 209.55 86.36 0) (effects (font (size 1.27 1.27)) (hide yes)))
  (property "Datasheet" "" (at 209.55 86.36 0) (effects (font (size 1.27 1.27)) (hide yes)))
  (property "Description" "Power symbol creates a global label with name \"+3V3\"" (at 209.55 86.36 0) (effects (font (size 1.27 1.27)) (hide yes)))
  (pin "1"))
 (symbol
  (lib_id "Device:R")
  (at 209.55 100.33 180)
  (unit 1)
  (exclude_from_sim no)
  (in_bom yes)
  (on_board yes)
  (dnp no)
  (property "Reference" "R7" (at 213.106 99.568 0) (effects (font (size 1.27 1.27))))
  (property "Value" "1k" (at 213.106 101.346 0) (effects (font (size 1.27 1.27))))
  (property "Footprint" "Resistor_SMD:R_0402_1005Metric" (at 211.328 100.33 90) (effects (font (size 1.27 1.27)) (hide yes)))
  (property "Datasheet" "~" (at 209.55 100.33 0) (effects (font (size 1.27 1.27)) (hide yes)))
  (property "Description" "Resistor" (at 209.55 100.33 0) (effects (font (size 1.27 1.27)) (hide yes)))
  (property "LCSC" "C25543" (at 209.55 100.33 90) (effects (font (size 1.27 1.27)) (hide yes)))
  (pin "2")
  (pin "1"))
 (symbol
  (lib_id "Device:R")
  (at 156.21 57.15 90)
  (unit 1)
  (exclude_from_sim no)
  (in_bom yes)
  (on_board yes)
  (dnp no)
  (property "Reference" "Rff1" (at 156.21 54.864 90) (effects (font (size 1.27 1.27))))
  (property "Value" "20k" (at 156.464 59.69 90) (effects (font (size 1.27 1.27))))
  (property "Footprint" "Resistor_SMD:R_0402_1005Metric" (at 156.21 58.928 90) (effects (font (size 1.27 1.27)) (hide yes)))
  (property "Datasheet" "" (at 156.21 57.15 0) (effects (font (size 1.27 1.27)) (hide yes)))
  (property "Description" "Resistor" (at 156.21 57.15 0) (effects (font (size 1.27 1.27)) (hide yes)))
  (property "LCSC" "C93942" (at 156.21 57.15 90) (effects (font (size 1.27 1.27)) (hide yes)))
  (pin "1")
  (pin "2"))
 (symbol
  (lib_id "Device:C")
  (at 68.58 59.69 0)
  (unit 1)
  (exclude_from_sim no)
  (in_bom yes)
  (on_board yes)
  (dnp no)
  (fields_autoplaced yes)
  (property "Reference" "C6" (at 72.39 58.4199 0) (effects (font (size 1.27 1.27)) (justify left)))
  (property "Value" "4.7uF" (at 72.39 60.9599 0) (effects (font (size 1.27 1.27)) (justify left)))
  (property "Footprint" "Capacitor_SMD:C_0805_2012Metric" (at 69.5452 63.5 0) (effects (font (size 1.27 1.27)) (hide yes)))
  (property "Datasheet" "" (at 68.58 59.69 0) (effects (font (size 1.27 1.27)) (hide yes)))
  (property "Description" "Unpolarized capacitor" (at 68.58 59.69 0) (effects (font (size 1.27 1.27)) (hide yes)))
  (property "LCSC" "C1779" (at 68.58 59.69 0) (effects (font (size 1.27 1.27)) (hide yes)))
  (pin "2")
  (pin "1"))
 (symbol
  (lib_id "power:GND")
  (at 266.7 44.45 0)
  (unit 1)
  (exclude_from_sim no)
  (in_bom yes)
  (on_board yes)
  (dnp no)
  (fields_autoplaced yes)
  (property "Reference" "#PWR044" (at 266.7 50.8 0) (effects (font (size 1.27 1.27)) (hide yes)))
  (property "Value" "GND" (at 266.7 49.53 0) (effects (font (size 1.27 1.27))))
  (property "Footprint" "" (at 266.7 44.45 0) (effects (font (size 1.27 1.27)) (hide yes)))
  (property "Datasheet" "" (at 266.7 44.45 0) (effects (font (size 1.27 1.27)) (hide yes)))
  (property "Description" "Power symbol creates a global label with name \"GND\" , ground" (at 266.7 44.45 0) (effects (font (size 1.27 1.27)) (hide yes)))
  (pin "1"))
 (symbol
  (lib_id "Device:LED")
  (at 209.55 91.44 90)
  (unit 1)
  (exclude_from_sim no)
  (in_bom yes)
  (on_board yes)
  (dnp no)
  (property "Reference" "D3" (at 214.376 90.424 90) (effects (font (size 1.27 1.27))))
  (property "Value" "3V3" (at 214.376 92.202 90) (effects (font (size 1.27 1.27))))
  (property "Footprint" "LED_SMD:LED_0603_1608Metric" (at 209.55 91.44 0) (effects (font (size 1.27 1.27)) (hide yes)))
  (property "Datasheet" "~" (at 209.55 91.44 0) (effects (font (size 1.27 1.27)) (hide yes)))
  (property "Description" "Light emitting diode" (at 209.55 91.44 0) (effects (font (size 1.27 1.27)) (hide yes)))
  (property "Sim.Pins" "1=K 2=A" (at 209.55 91.44 0) (effects (font (size 1.27 1.27)) (hide yes)))
  (property "LCSC" "C72043" (at 209.55 91.44 90) (effects (font (size 1.27 1.27)) (hide yes)))
  (pin "1")
  (pin "2"))
 (symbol
  (lib_id "Regulator_Linear:AP2112K-3.3")
  (at 223.52 55.88 0)
  (unit 1)
  (exclude_from_sim no)
  (in_bom yes)
  (on_board yes)
  (dnp no)
  (fields_autoplaced yes)
  (property "Reference" "U7" (at 223.52 46.99 0) (effects (font (size 1.27 1.27))))
  (property "Value" "AP2112K-3.3" (at 223.52 49.53 0) (effects (font (size 1.27 1.27))))
  (property "Footprint" "Package_TO_SOT_SMD:SOT-23-5" (at 223.52 47.625 0) (effects (font (size 1.27 1.27)) (hide yes)))
  (property "Datasheet" "https://www.diodes.com/assets/Datasheets/AP2112.pdf" (at 223.52 53.34 0) (effects (font (size 1.27 1.27)) (hide yes)))
  (property "Description" "600mA low dropout linear regulator, with enable pin, 3.8V-6V input voltage range, 3.3V fixed positive output, SOT-23-5" (at 223.52 55.88 0) (effects (font (size 1.27 1.27)) (hide yes)))
  (property "LCSC" "C51118" (at 223.52 55.88 0) (effects (font (size 1.27 1.27)) (hide yes)))
  (pin "1")
  (pin "3")
  (pin "4")
  (pin "2")
  (pin "5"))
 (symbol
  (lib_id "Device:R")
  (at 134.62 59.69 270)
  (unit 1)
  (exclude_from_sim no)
  (in_bom yes)
  (on_board yes)
  (dnp no)
  (property "Reference" "Rpg1" (at 134.62 57.15 90) (effects (font (size 1.27 1.27))))
  (property "Value" "100k" (at 134.62 62.23 90) (effects (font (size 1.27 1.27))))
  (property "Footprint" "Resistor_SMD:R_0402_1005Metric" (at 134.62 57.912 90) (effects (font (size 1.27 1.27)) (hide yes)))
  (property "Datasheet" "~" (at 134.62 59.69 0) (effects (font (size 1.27 1.27)) (hide yes)))
  (property "Description" "Resistor" (at 134.62 59.69 0) (effects (font (size 1.27 1.27)) (hide yes)))
  (property "LCSC" "C25741" (at 134.62 59.69 90) (effects (font (size 1.27 1.27)) (hide yes)))
  (pin "1")
  (pin "2"))
 (symbol
  (lib_id "Device:R")
  (at 198.12 100.33 180)
  (unit 1)
  (exclude_from_sim no)
  (in_bom yes)
  (on_board yes)
  (dnp no)
  (property "Reference" "R6" (at 201.676 99.568 0) (effects (font (size 1.27 1.27))))
  (property "Value" "1k" (at 201.676 101.346 0) (effects (font (size 1.27 1.27))))
  (property "Footprint" "Resistor_SMD:R_0402_1005Metric" (at 199.898 100.33 90) (effects (font (size 1.27 1.27)) (hide yes)))
  (property "Datasheet" "~" (at 198.12 100.33 0) (effects (font (size 1.27 1.27)) (hide yes)))
  (property "Description" "Resistor" (at 198.12 100.33 0) (effects (font (size 1.27 1.27)) (hide yes)))
  (property "LCSC" "C25543" (at 198.12 100.33 90) (effects (font (size 1.27 1.27)) (hide yes)))
  (pin "2")
  (pin "1"))
 (symbol
  (lib_id "power:GND")
  (at 209.55 105.41 0)
  (unit 1)
  (exclude_from_sim no)
  (in_bom yes)
  (on_board yes)
  (dnp no)
  (fields_autoplaced yes)
  (property "Reference" "#PWR043" (at 209.55 111.76 0) (effects (font (size 1.27 1.27)) (hide yes)))
  (property "Value" "GND" (at 209.55 110.49 0) (effects (font (size 1.27 1.27))))
  (property "Footprint" "" (at 209.55 105.41 0) (effects (font (size 1.27 1.27)) (hide yes)))
  (property "Datasheet" "" (at 209.55 105.41 0) (effects (font (size 1.27 1.27)) (hide yes)))
  (property "Description" "Power symbol creates a global label with name \"GND\" , ground" (at 209.55 105.41 0) (effects (font (size 1.27 1.27)) (hide yes)))
  (pin "1"))
 (symbol
  (lib_id "power:GND")
  (at 120.65 83.82 0)
  (unit 1)
  (exclude_from_sim no)
  (in_bom yes)
  (on_board yes)
  (dnp no)
  (fields_autoplaced yes)
  (property "Reference" "#PWR022" (at 120.65 90.17 0) (effects (font (size 1.27 1.27)) (hide yes)))
  (property "Value" "GND" (at 120.65 88.9 0) (effects (font (size 1.27 1.27))))
  (property "Footprint" "" (at 120.65 83.82 0) (effects (font (size 1.27 1.27)) (hide yes)))
  (property "Datasheet" "" (at 120.65 83.82 0) (effects (font (size 1.27 1.27)) (hide yes)))
  (property "Description" "Power symbol creates a global label with name \"GND\" , ground" (at 120.65 83.82 0) (effects (font (size 1.27 1.27)) (hide yes)))
  (pin "1"))
 (symbol
  (lib_id "Device:LED")
  (at 198.12 91.44 90)
  (unit 1)
  (exclude_from_sim no)
  (in_bom yes)
  (on_board yes)
  (dnp no)
  (property "Reference" "D4" (at 202.946 90.424 90) (effects (font (size 1.27 1.27))))
  (property "Value" "5V" (at 202.946 92.202 90) (effects (font (size 1.27 1.27))))
  (property "Footprint" "LED_SMD:LED_0603_1608Metric" (at 198.12 91.44 0) (effects (font (size 1.27 1.27)) (hide yes)))
  (property "Datasheet" "~" (at 198.12 91.44 0) (effects (font (size 1.27 1.27)) (hide yes)))
  (property "Description" "Light emitting diode" (at 198.12 91.44 0) (effects (font (size 1.27 1.27)) (hide yes)))
  (property "Sim.Pins" "1=K 2=A" (at 198.12 91.44 0) (effects (font (size 1.27 1.27)) (hide yes)))
  (property "LCSC" "C72043" (at 198.12 91.44 90) (effects (font (size 1.27 1.27)) (hide yes)))
  (pin "1")
  (pin "2"))
 (symbol
  (lib_id "Device:C")
  (at 181.61 68.58 0)
  (unit 1)
  (exclude_from_sim no)
  (in_bom yes)
  (on_board yes)
  (dnp no)
  (fields_autoplaced yes)
  (property "Reference" "Cout1" (at 185.42 67.3099 0) (effects (font (size 1.27 1.27)) (justify left)))
  (property "Value" "47uF" (at 185.42 69.8499 0) (effects (font (size 1.27 1.27)) (justify left)))
  (property "Footprint" "Capacitor_SMD:C_0805_2012Metric" (at 182.5752 72.39 0) (effects (font (size 1.27 1.27)) (hide yes)))
  (property "Datasheet" "" (at 181.61 68.58 0) (effects (font (size 1.27 1.27)) (hide yes)))
  (property "Description" "Unpolarized capacitor" (at 181.61 68.58 0) (effects (font (size 1.27 1.27)) (hide yes)))
  (property "LCSC" "C16780 " (at 181.61 68.58 0) (effects (font (size 1.27 1.27)) (hide yes)))
  (pin "2")
  (pin "1"))
 (symbol
  (lib_id "power:GND")
  (at 198.12 105.41 0)
  (unit 1)
  (exclude_from_sim no)
  (in_bom yes)
  (on_board yes)
  (dnp no)
  (fields_autoplaced yes)
  (property "Reference" "#PWR041" (at 198.12 111.76 0) (effects (font (size 1.27 1.27)) (hide yes)))
  (property "Value" "GND" (at 198.12 110.49 0) (effects (font (size 1.27 1.27))))
  (property "Footprint" "" (at 198.12 105.41 0) (effects (font (size 1.27 1.27)) (hide yes)))
  (property "Datasheet" "" (at 198.12 105.41 0) (effects (font (size 1.27 1.27)) (hide yes)))
  (property "Description" "Power symbol creates a global label with name \"GND\" , ground" (at 198.12 105.41 0) (effects (font (size 1.27 1.27)) (hide yes)))
  (pin "1")))
